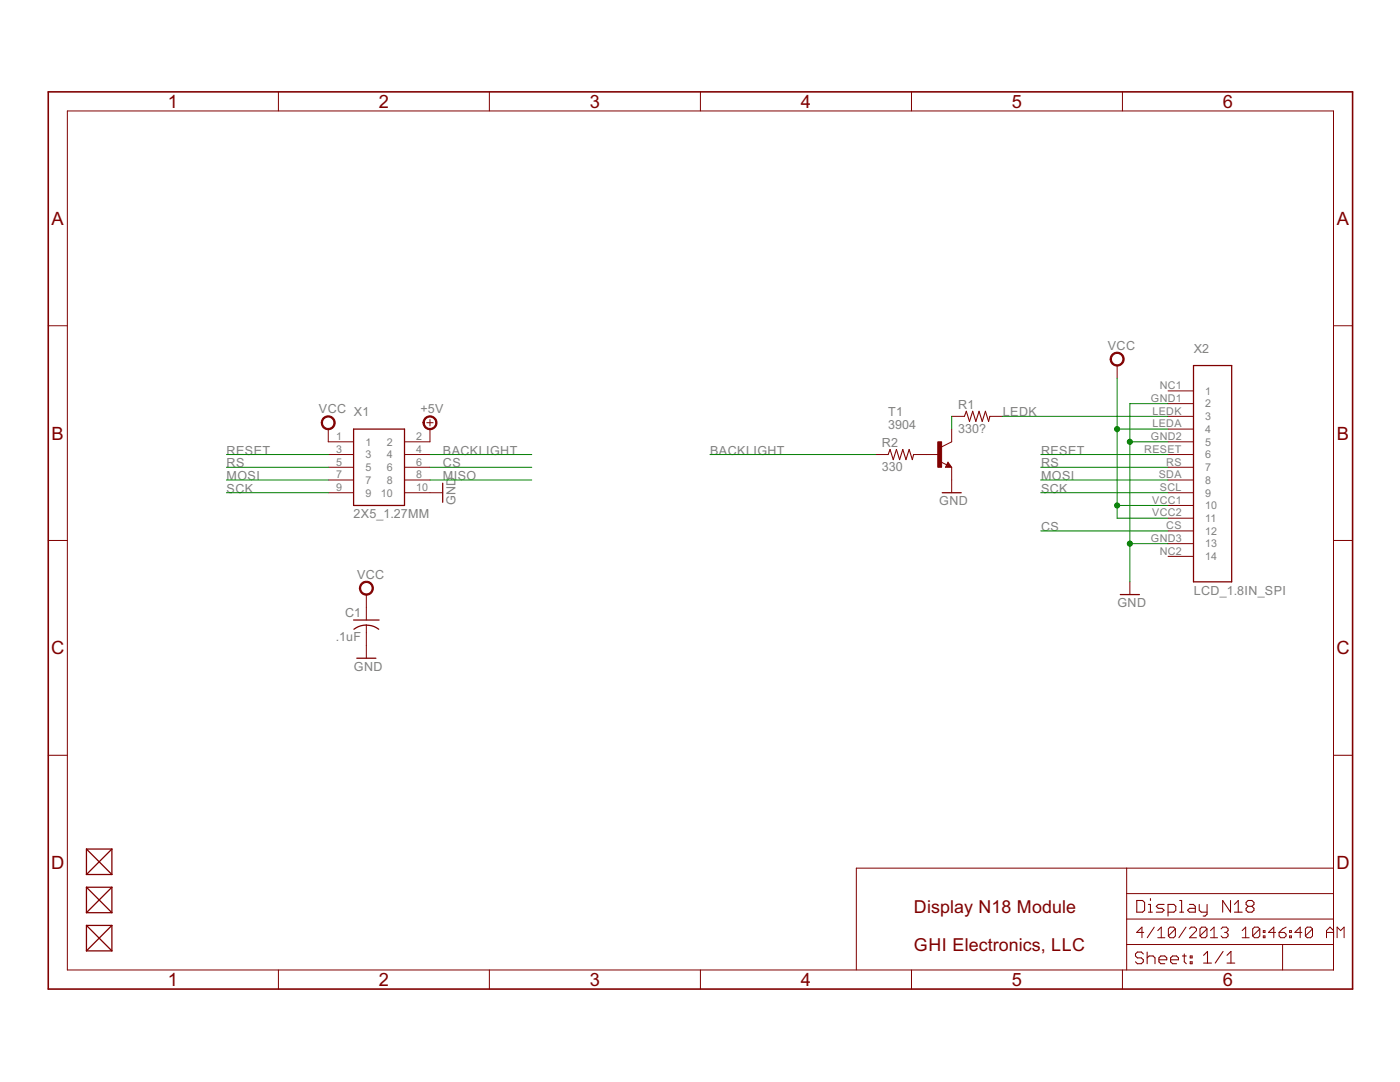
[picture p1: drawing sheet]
<svg xmlns="http://www.w3.org/2000/svg" width="279mm" height="216mm" viewBox="0 0 279 216" stroke-linecap="round" stroke-linejoin="round" font-family="sans-serif">
<g fill="none" stroke="#800000" stroke-width=".2">
<path d="M55.6 18.3v3.8M97.7 18.3v3.8M139.8 18.3v3.8M181.9 18.3v3.8M224 18.3v3.8M13.4 22.1h252.7v171.4h-252.7zM9.6 65h3.8M222.9 72.9v2.6M233.1 78h5.1M266.1 65h3.8M65.5 85.6v2.6h5.1M65.5 90.7h5.1"/>
<path d="M65.5 93.2h5.1M65.5 95.8h5.1M65.5 98.3h5.1M80.7 90.7h5.1M80.7 93.2h5.1M80.7 95.8h5.1M80.7 98.3h7.6M85.2 84.3h1.2M85.8 85.6v2.6h-5.1M85.8 83.7v1.3M174.7 90.7h2.5M182.3 90.7h5.1"/>
<path d="M187.7 92.1l1.2 .7M189.2 92.2l.7 1h-1.2zM189.9 83.1h2.6M189.9 85.6v2.6l-2 1M189.9 93.2v5.1M197.5 83.1h2.6M233.1 80.5h5.1M233.1 83.1h5.1M233.1 85.6h5.1M233.1 88.2h5.1M233.1 90.7h5.1M233.1 93.2h5.1"/>
<path d="M233.1 95.8h5.1M233.1 98.3h5.1M9.6 107.8h3.8M73.1 118.6v5.1M225.5 116.1v2.5M233.1 100.9h5.1M233.1 103.4h5.1M233.1 105.9h5.1M233.1 108.5h5.1M233.1 111h5.1M266.1 107.8h3.8M73.1 124.7v6.6"/>
<path d="M9.6 150.7h3.8M266.1 150.7h3.8M224.9 173.2v20.3M224.9 178.3h41.2M266.1 173.2h-95.2v20.3M55.6 193.5v3.9M97.7 193.5v3.9M139.8 193.5v3.9M181.9 193.5v3.9M224 193.5v3.9M224.9 188.5h41.2M224.9 183.4h41.2"/>
<path d="M228.3 186.1h-1.5l1.1-1.1v2.1M230.4 185l-1.4 2.1M231.1 185.7l.7-.7v2.1M231.1 187.1h1.4M234.6 185.4v1.4l-.4 .3h-.7l-.3-.3M234.6 185.4l-.4-.4h-.7l-.3 .4v1.4M234.6 185.4l-1.4 1.4M236.7 185l-1.4 2.1M237.4 185.4l.3-.4h.7l.4 .4v.3l-1.4 1.4h1.4M240.9 185.4v1.4l-.4 .3h-.7l-.3-.3M240.9 185.4l-.4-.4h-.7l-.3 .4v1.4M240.9 185.4l-1.4 1.4"/>
<path d="M241.6 187.1h1.4M241.6 185.7l.7-.7v2.1M243.7 185.4l.3-.4h.8l.3 .4v.3l-.3 .4M244.4 186.1h.4M244.8 186.1l.3 .3v.4l-.3 .3h-.8l-.3-.3M247.9 187.1h1.4M247.9 185.7l.7-.7v2.1M251.4 185.4v1.4l-.3 .3h-.7l-.4-.3M251.4 185.4l-.3-.4h-.7l-.4 .4v1.4M251.4 185.4l-1.4 1.4M252.1 185.7h.4v.4h-.4zM252.1 186.8h.4v.3h-.4z"/>
<path d="M254.6 186.1h-1.4l1-1.1v2.1M255.3 186.1h1l.4 .3v.4l-.4 .3h-.7l-.3-.3zM256 188.5v5M256.7 185l-.7 .4-.7 .7M257.4 185.7h.3v.4h-.3zM257.4 186.8h.3v.3h-.3zM259.8 186.1h-1.4l1.1-1.1v2.1M261.9 185.4v1.4l-.3 .3h-.7l-.4-.3M261.9 185.4l-.3-.4h-.7l-.4 .4v1.4M261.9 185.4l-1.4 1.4M264.7 186.1h1.4M266.1 185.7l-.7-.7-.7 .7v1.4"/>
<path d="M266.8 187.1v-2.1l.7 .7 .7-.7v2.1"/>
</g>
<g fill="none" stroke="#800000" stroke-width=".21">
<path d="M177.2 90.7l.4-1 .7 2 .6-2 .6 2 .7-2 .6 2 .6-2 .7 2 .2-1M192.5 83.1l.3-1 .7 2 .6-2 .7 2 .6-2 .6 2 .7-2 .6 2 .2-1M226.9 179.7h1.1l.4 .4v1.5l-.4 .4h-1.1zM229.6 179.3v.4M235.4 179.7h.4v2.3M245.6 179.7v2.3l-1.6-2.3v2.3M228.2 190.4l-.4-.4h-.8l-.4 .4v.4l.4 .3h.8l.4 .4v.4l-.4 .4h-.8l-.4-.4M228.9 190v2.3M228.9 191.1l.4-.3h.8l.4 .3v1.2M229.2 182h.8M229.2 180.5h.4v1.5M231.3 191.5h1.6v-.4l-.4-.3h-.8l-.4 .3v.8l.4 .4h.8"/>
<path d="M232.3 180.5h-1.1l-.4 .3 .4 .5h.7l.4 .3-.4 .4h-1.1M233.1 182h1.2l.4-.4v-.8l-.4-.3h-1.2v2.3M233.6 191.5h1.6v-.4l-.4-.3h-.8l-.4 .3v.8l.4 .4h.8M235.4 182h.8M236 190.8h.7M236.3 190.4v1.5l.4 .4M237.4 180.5h.8l.3 .3v1.2h-1.1l-.4-.4 .4-.3h1.1M237.5 190.8h.4v.3h-.4zM237.5 191.9h.4v.4h-.4zM239.3 180.5v1.1l.4 .4h1.2M240.2 190.6l.8-.8v2.4M240.2 192.2h1.6"/>
<path d="M240.9 180.5v1.9l-.4 .4h-.4M244.1 189.8l-1.6 2.4M244.9 192.2h1.5M244.9 190.6l.8-.8v2.4M246.4 182h1.5M246.4 180.5l.7-.8v2.3M249.1 180.8l-.4 .5v.3l.4 .4h.8l.4-.4v-.3l-.4-.5M249.1 180.8l-.4-.3v-.4l.4-.4h.8l.4 .4v.4l-.4 .3M249.1 180.8h.8"/>
</g>
<path d="M9.6 18.3h260.3v179.1h-260.3z" fill="none" stroke="#800000" stroke-width=".32"/>
<g fill="none" stroke="#800000" stroke-width=".25">
<path d="M238.2 72.9h7.6v43.2h-7.6zM70.6 85.6h10.1v15.3h-10.1zM88.3 96.4v3.8M188 98.3h3.8M189.2 92.7l.1 .3h-.4l.3-.5 .5 .6h-.8M223.6 118.6h3.8M70.6 123.7h5M70.6 125.6a4 4 0 0 1 5 0M71.2 131.3h3.8M17.3 169.4v5.1M17.3 177v5.1M17.3 177l5 5.1"/>
<path d="M17.3 177h5M17.3 169.4l5 5.1M17.3 169.4h5M17.3 174.5h5M22.3 169.4v5.1M22.3 177v5.1M22.3 177l-5 5.1M22.3 169.4l-5 5.1M17.3 184.7l5 5M17.3 184.7v5M17.3 184.7h5M17.3 189.7h5"/>
<path d="M17.3 182.1h5M22.3 184.7l-5 5M22.3 184.7v5"/>
</g>
<g fill="#800000" stroke="#800000" stroke-width=".2">
<path d="M84.8 83.4a1.4 1.4 0 0 1 2.2 .2 1.4 1.4 0 0 1-.8 2.1 1.4 1.4 0 0 1-1.8-1.4h.3a1.15 1.15 0 0 1 1.6-1 1.15 1.15 0 0 1 .3 1.9 1.15 1.15 0 0 1-1.9-.6v-.3h-.3z" fill-rule="evenodd"/>
<path d="M64.5 83.4a1.4 1.4 0 0 1 2.2 .2 1.4 1.4 0 0 1-.8 2.1 1.4 1.4 0 0 1-1.8-1.4h.3a1.14 1.14 0 0 1 1.7-.9 1.14 1.14 0 0 1 .1 1.9 1.14 1.14 0 0 1-1.8-.7v-.3h-.3z" fill-rule="evenodd"/>
<path d="M221.9 70.7a1.4 1.4 0 0 1 2.3 .2 1.4 1.4 0 0 1-.9 2.1 1.4 1.4 0 0 1-1.7-1.3h.2a1.15 1.15 0 0 1 1.6-1.1 1.15 1.15 0 0 1 .3 1.9 1.15 1.15 0 0 1-1.9-.6v-.2h-.2z" fill-rule="evenodd"/>
<path d="M72.1 116.4a1.4 1.4 0 0 1 2.2 .3 1.4 1.4 0 0 1-.8 2 1.4 1.4 0 0 1-1.8-1.3h.3a1.15 1.15 0 0 1 1.6-1.1 1.15 1.15 0 0 1 .3 1.9 1.15 1.15 0 0 1-1.9-.6v-.2h-.3z" fill-rule="evenodd"/>
</g>
<path d="M187.2 88.2h.7v5h-.7z" fill="#800000" stroke="#800000" stroke-width=".2"/>
<g fill="none" stroke="#008000" stroke-width=".2">
<path d="M222.9 75.5v27.9h10.2M45.2 90.7h20.3M45.2 95.8h20.3M45.2 98.3h20.3M45.2 93.2h20.3M85.8 90.7h20.3M85.8 95.8h20.3M85.8 93.2h20.3M141.7 90.7h33M189.9 83.1v2.5M200.1 83.1h33M207.7 90.7h25.4"/>
<path d="M207.7 95.8h25.4M207.7 98.3h25.4M207.7 93.2h25.4M222.9 85.6h10.2M225.5 88.2h7.6M233.1 80.5h-7.6v35.6M207.7 105.9h25.4M222.9 100.9h10.2M225.5 108.5h7.6"/>
</g>
<g fill="#008000" stroke="#008000" stroke-width=".2">
<circle cx="225.5" cy="108.5" r=".51"/>
<circle cx="225.5" cy="88.2" r=".51"/>
<circle cx="222.9" cy="100.9" r=".51"/>
<circle cx="222.9" cy="85.6" r=".51"/>
</g>
<g font-size="4.1" fill="#800000">
<text x="33.5" y="21.5">1</text>
<text x="75.6" y="21.5">2</text>
<text x="117.7" y="21.5">3</text>
<text x="159.8" y="21.5">4</text>
<text x="201.9" y="21.5">5</text>
<text x="244.1" y="21.5">6</text>
<text x="10.3" y="44.9">A</text>
<text x="266.8" y="44.9">A</text>
<text x="10.3" y="87.7">B</text>
<text x="266.8" y="87.7">B</text>
<text x="10.2" y="130.6">C</text>
<text x="266.7" y="130.6">C</text>
<text x="10.2" y="173.4">D</text>
<text x="266.7" y="173.4">D</text>
<text x="33.5" y="196.7">1</text>
<text x="75.6" y="196.7">2</text>
<text x="117.7" y="196.7">3</text>
<text x="159.8" y="196.7">4</text>
<text x="201.9" y="196.7">5</text>
<text x="244.1" y="196.7">6</text>
</g>
<g font-size="4" fill="#800000">
<text x="182.4" y="182.1">Display N18 Module</text>
<text x="182.4" y="189.7">GHI Electronics, LLC</text>
</g>
<g font-size="2.8" fill="#808080">
<text x="221.1" y="69.8">VCC</text>
<text x="238.2" y="70.4">X2</text>
<text x="63.6" y="82.5">VCC X1</text>
<text x="83.9" y="82.5">+5V</text>
<text x="177.3" y="83.1">T1</text>
<text x="191.3" y="81.6">R1</text>
<text x="200.1" y="83.1">LEDK</text>
<text x="176" y="89.2">R2</text>
<text x="177.2" y="85.6">3904</text>
<text x="191.2" y="86.4">330?</text>
<text x="45.2" y="90.7">RESET</text>
<text x="45.2" y="95.8">MOSI</text>
<text x="45.2" y="93.2">RS</text>
<text x="88.4" y="90.7">BACKLIGHT</text>
<text x="88.4" y="95.8">MISO</text>
<text x="88.4" y="93.2">CS</text>
<text x="141.7" y="90.7">BACKLIGHT</text>
<text x="176" y="94">330</text>
<text x="207.8" y="90.7">RESET</text>
<text x="207.8" y="95.8">MOSI</text>
<text x="207.8" y="93.2">RS</text>
<text x="45.2" y="98.3">SCK</text>
<text x="90.9" y="100.8" transform="rotate(-90 90.9 100.8)">GND</text>
<text x="187.4" y="100.9">GND</text>
<text x="207.8" y="98.3">SCK</text>
<text x="70.6" y="103.4">2X5_1.27MM</text>
<text x="207.8" y="105.9">CS</text>
<text x="71.3" y="115.5">VCC</text>
<text x="238.2" y="118.6">LCD_1.8IN_SPI</text>
<text x="68.9" y="123.1">C1</text>
<text x="223" y="121.2">GND</text>
<text x="67" y="127.9">.1uF</text>
<text x="70.6" y="133.9">GND</text>
</g>
<g font-size="2.4" fill="#808080">
<text x="231.4" y="77.7">NC1</text>
<text x="229.7" y="80.2">GND1</text>
<text x="230" y="82.7">LEDK</text>
<text x="240.5" y="78.8">1</text>
<text x="240.5" y="81.3">2</text>
<text x="240.5" y="83.8">3</text>
<text x="67.1" y="87.8">1</text>
<text x="72.9" y="88.9">1</text>
<text x="77.2" y="88.9">2</text>
<text x="83.1" y="87.8">2</text>
<text x="229.7" y="87.8">GND2</text>
<text x="230" y="85.3">LEDA</text>
<text x="240.5" y="86.4">4</text>
<text x="240.5" y="88.9">5</text>
<text x="67.1" y="90.3">3</text>
<text x="67.1" y="92.9">5</text>
<text x="67.1" y="95.4">7</text>
<text x="72.9" y="91.5">3</text>
<text x="72.9" y="94">5</text>
<text x="77.2" y="91.5">4</text>
<text x="77.2" y="94">6</text>
<text x="83.1" y="90.3">4</text>
<text x="83.1" y="92.9">6</text>
<text x="83.1" y="95.4">8</text>
<text x="228.4" y="90.3">RESET</text>
<text x="231.3" y="95.4">SDA</text>
<text x="232.8" y="92.9">RS</text>
<text x="240.5" y="91.5">6</text>
<text x="240.5" y="94">7</text>
<text x="67.1" y="98">9</text>
<text x="72.9" y="96.5">7</text>
<text x="72.9" y="99.1">9</text>
<text x="76" y="99.1">10</text>
<text x="77.2" y="96.5">8</text>
<text x="83.1" y="98">10</text>
<text x="229.9" y="100.5">VCC1</text>
<text x="231.5" y="98">SCL</text>
<text x="240.5" y="96.5">8</text>
<text x="240.5" y="99.1">9</text>
<text x="240.5" y="101.6">10</text>
<text x="229.9" y="103">VCC2</text>
<text x="232.8" y="105.6">CS</text>
<text x="240.5" y="104.2">11</text>
<text x="240.5" y="106.7">12</text>
<text x="229.7" y="108.1">GND3</text>
<text x="231.4" y="110.7">NC2</text>
<text x="240.5" y="109.2">13</text>
<text x="240.5" y="111.8">14</text>
</g>
</svg>
